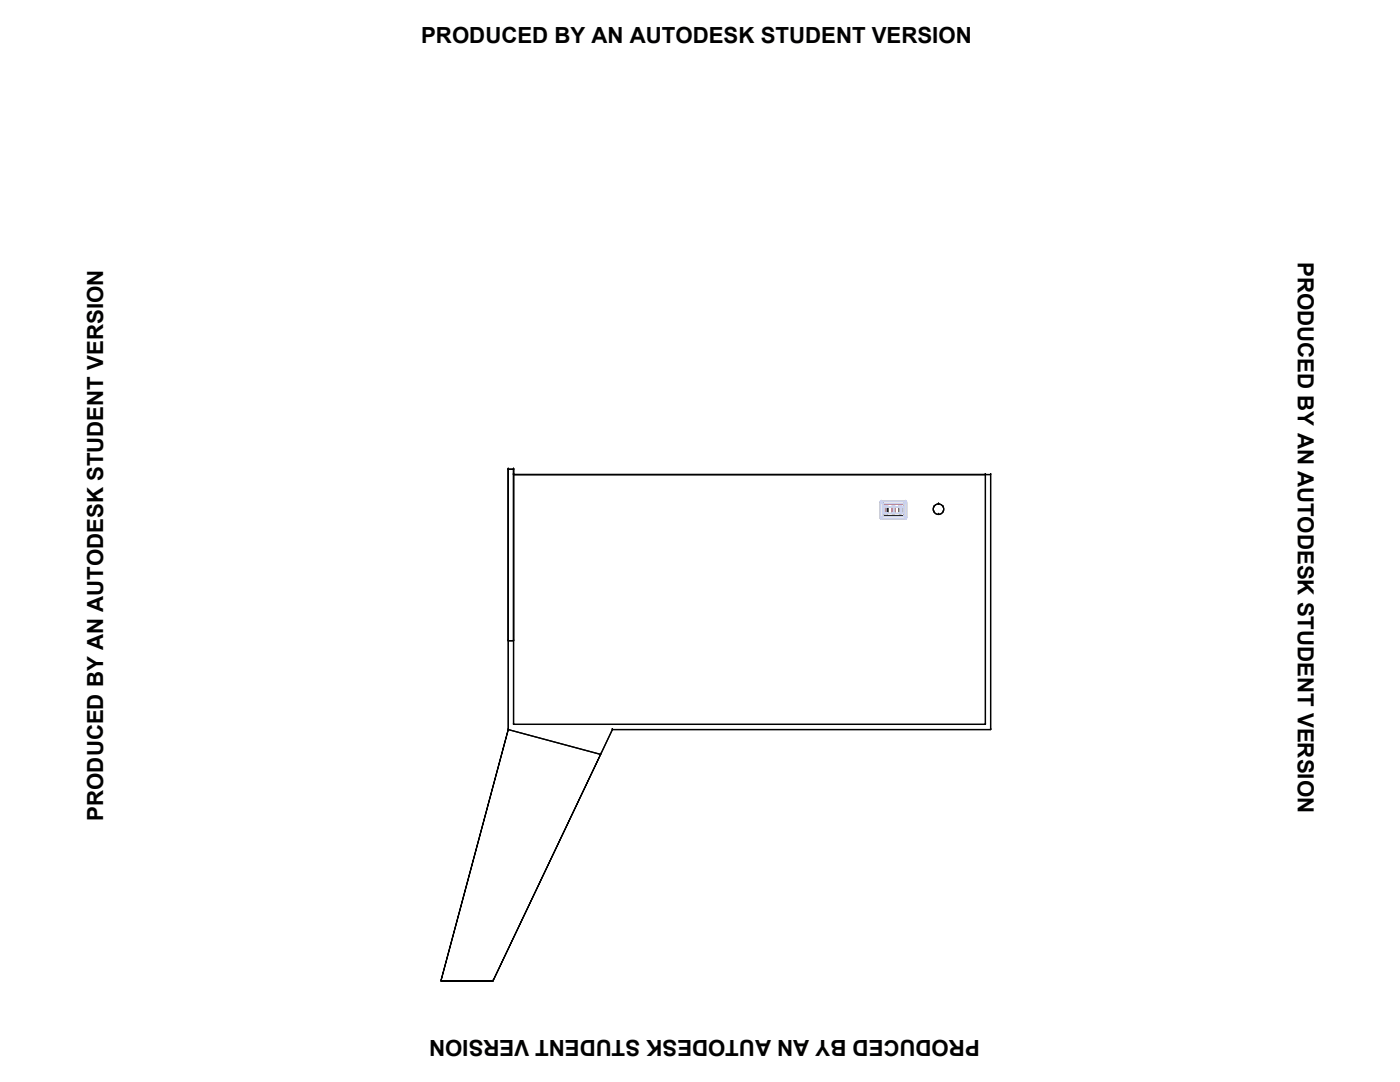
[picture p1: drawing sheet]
<svg xmlns="http://www.w3.org/2000/svg" width="279mm" height="216mm" viewBox="0 0 279 216" stroke-linecap="round" stroke-linejoin="round" font-family="sans-serif">
<!-- layer: 30 -->
<g fill="none" stroke="#000" stroke-width=".25">
<path d="M101.4 93.7h1.1v1h95.2v50.9h-75.5l-2.3 4.9-18.5-4.9zM101.4 93.7h1.1v34.2h-1.1zM101.4 93.7h.1M102.5 94.7h94.2v49.8h-94.2zM102.5 93.7h.1M102.5 94.7h.1M196.7 94.7h.1M197.7 94.7h.1M176.2 100.6h4.2v2.4h-4.2zM176.2 100.6h.1M176.2 103h.1M180.4 100.6h.1"/>
<path d="M180.4 103h.1M186.4 102.1h.1M186.4 101.1h.1M187.3 100.6h.1M187.3 102.7h.1M188.2 101.1h.1M188.2 102.1h.1M101.4 127.9h.1M102.5 127.9h.1M101.4 145.6l-13.4 50.1 13.4-50.1M101.4 145.6h.1M102.5 144.5h.1"/>
<path d="M119.9 150.5l-21.5 45.2 21.5-45.2M119.9 150.5h.1M122.2 145.6h.1M196.7 144.5h.1M197.7 145.6h.1M88 195.7h10.4h-10.4M88 195.7h.1M98.4 195.7h.1"/>
<circle cx="187.3" cy="101.6" r="1.05"/>
</g>
<!-- layer: 56 -->
<g fill="none" stroke="#b11919" stroke-width=".25">
<path d="M176.2 100.6h.1M176.2 100.6h4.2M176.6 102.5h.1M176.6 102.4h.1M176.6 102.4v.1M176.6 101.2v1.2zM176.6 101.2v1.2M178.1 101.1h.1v1.4h-.1zM178.3 101.1v1.4zM178.3 101.6v.4v-.4M178.4 101.1v1.4zM178.4 102v-.4v.4"/>
<path d="M178.4 101.1h.2v1.4h-.2zM179.4 101.1v1.4h.2h-.2zM179.4 101.1h.1M179.8 101.1h.2M180.4 100.6h.1"/>
</g>
<g fill="none" stroke="#1a1a1a" stroke-width=".25">
<path d="M175.7 100.2l.2-.2h4.8l.2 .2-.1 3.3h-4.9l-.2-.2M175.7 100.2v3.1M176.2 103h4.2zM176.2 100.6v2.4M176.7 101.1h.1v1.4h-.1zM177 101.1h.2v1.4h-.2zM178.3 102.5h.1M178.3 101.1h.1M179.4 101.1h.2v1.4v-1.4zM179.6 101.1h.1v1.4h-.1zM179.6 101.1v1.4M179.6 101.6v.4v-.4"/>
<path d="M179.7 102v-.4v.4M180 101.1v1.4h-.2v-1.4l-.1 1.4M180.4 100.6v2.4"/>
</g>
<g fill="none" stroke="#cad1ee" stroke-width=".25">
<path d="M175.7 103.3v.2M175.7 100.2h.1M175.7 103.3h.1M175.7 100.2v3.1M175.7 103.3l.1 .1M175.7 100.1v.1M175.7 103.4l.1 .1M175.7 103.5h.2M175.8 100.1h.1M175.8 100.1l-.1 .1M175.8 100.1l.3 .4v2.6l-.3 .3M175.8 103.5h.1"/>
<path d="M175.8 103.5l.3-.4h4.4l.3 .4M175.8 100.1l.3 .4h4.4M175.8 103.4h.1M175.8 100.1h-.1M175.8 100.1l.3 .4h4.4l.3-.4M175.9 100l-.2 .1M175.9 103.5h4.8M175.9 100h4.8M175.9 100.1h.1M175.9 100l4.8 .1M175.9 100h.1M175.9 103.5h.1"/>
<path d="M175.9 100.1h4.8M175.9 100.1h-.1M176.1 103.1h.1M176.1 100.5v2.6M176.1 100.5h.1M176.1 103.1h4.4M176.1 100.5h4.4M176.2 102.4l.1 .1M176.2 101.2h.1M176.2 101.2v1.2M176.2 101.2h.4v1.2h-.4M176.2 103h.1"/>
<path d="M176.2 100.6h.1M176.2 102.4h.1M176.3 102.5h.1M176.3 101.1h.1M176.3 102.5h.3M176.3 101.1h.3M176.3 101.1l-.1 .1M176.3 101.1l4.1 .1v1.2M176.3 101.1h.2M176.4 101.1v1.4M176.6 101.1h.1M176.6 101.2h.1"/>
<path d="M176.6 102.4h.1M176.6 101.1h3.3M176.6 101.2v1.2M176.6 101.1v.1M176.6 101.1h2.8M176.6 102.5h2.8M176.6 102.5h.1M176.6 102.4v.1M176.6 101.2h3.8M176.6 102.4h3.8M176.7 101.1h.1v1.4h-.1zM176.7 102.5h.1"/>
<path d="M176.7 101.1h.1M176.8 101.1h.1M176.8 102.5h.1M177 102.5h.1M177 101.1h.1M177.2 101.1h.1M177.2 102.5h.1M178.1 102.5h.1M178.1 101.1h.1M178.2 101.1h.1M178.2 102.5h.1M178.3 102.5h.1"/>
<path d="M178.3 101.1h.1M178.3 102.1h.1M178.3 101.4h.1M178.3 101.6h.1M178.3 102h.1M178.4 101.1h.1M178.4 102.5h.1M178.4 102.1h.1M178.4 101.4h.1M178.4 102h.1M178.4 101.6h.1M178.4 101.1v1.4"/>
<path d="M178.6 101.1h.1M178.6 102.5h.1M179.4 101.1h.1M179.4 102.5h.1M179.6 101.1h.1M179.6 102.5h.1M179.6 102.1h.1M179.6 101.4h.1M179.6 101.6h.1M179.6 102h.1M179.7 102.1h.1M179.7 101.4h.1"/>
<path d="M179.7 102h.1M179.7 101.6h.1M179.8 101.1v1.4h.2v-1.4M179.8 102.5h.1M179.8 101.1h.1M179.9 102.5h-3.3M180 101.1h.1M180 102.5h.1M180.4 102.4l-4.1 .1M180.4 103h.1M180.4 100.6h.1M180.4 102.4h.1"/>
<path d="M180.4 101.2h.1M180.5 100.5h.1M180.5 103.1h.1M180.5 100.5v2.6M180.7 100.1h.1M180.7 100v.1M180.7 103.5h.1M180.7 100h.1M180.7 100l.1 .1M180.8 100.1h.1M180.8 103.4h.1M180.8 103.5h-.1"/>
<path d="M180.8 103.5h.1M180.8 100.1l.1 .1M180.8 103.4v.1M180.8 100.1l-.3 .4v2.6l.3 .3M180.8 100.1l-.3 .4M180.9 103.3l-.1 .1M180.9 103.3l-.1 .2M180.9 103.3h.1M180.9 100.2v3.1M180.9 100.2h.1"/>
</g>
<g font-size="4.4">
<text x="84.1" y="8.6">PRODUCED BY AN AUTODESK STUDENT VERSION</text>
<text x="259" y="52.3" transform="rotate(90 259 52.3)">PRODUCED BY AN AUTODESK STUDENT VERSION</text>
<text x="20.6" y="163.8" transform="rotate(-90 20.6 163.8)">PRODUCED BY AN AUTODESK STUDENT VERSION</text>
<text x="195.5" y="207.5" transform="rotate(180 195.5 207.5)">PRODUCED BY AN AUTODESK STUDENT VERSION</text>
</g>
</svg>
